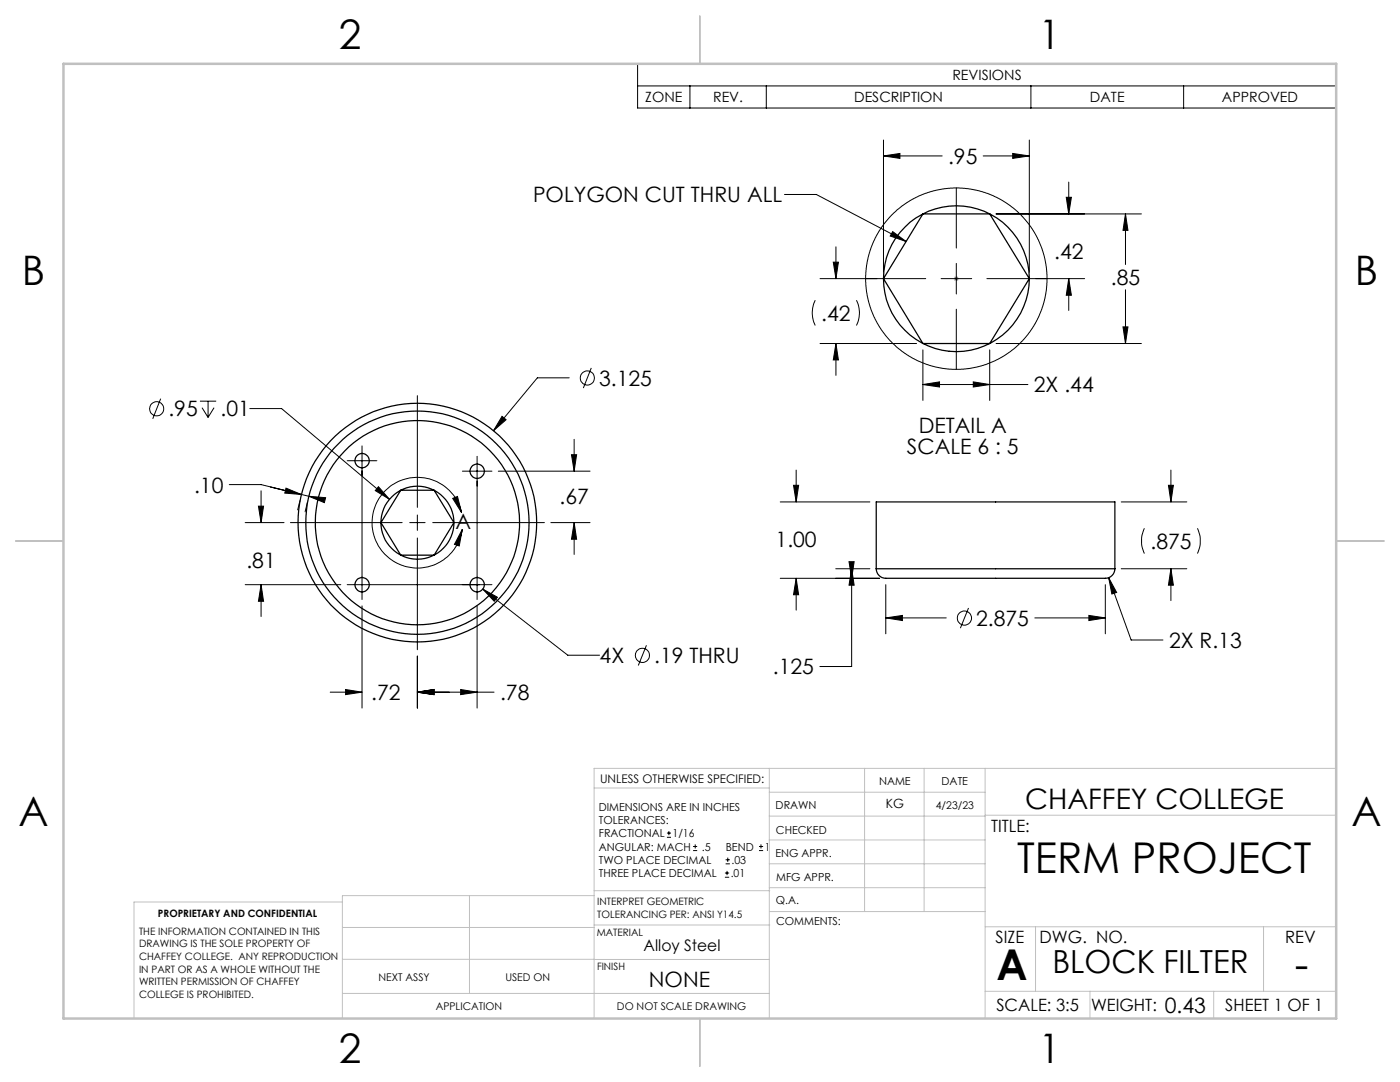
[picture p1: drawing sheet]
<svg xmlns="http://www.w3.org/2000/svg" width="279mm" height="216mm" viewBox="0 0 279 216" stroke-linecap="round" stroke-linejoin="round" font-family="sans-serif">
<g fill="none" stroke="#000" stroke-width=".25">
<path d="M184.2 42.7h13.3l7.9 12.9-7.9 12.9h-13.3l-7.9-12.9zM80 97.8h6.6l4 6.5-4 6.5h-6.6l-4-6.5zM174.9 113.5a2.11 2.11 0 0 0 2.7 1.9h42.2a2.11 2.11 0 0 0 2.7-1.9M174.9 113.5v-13.3h47.6v13.3M174.9 113.5h47.6"/>
<circle cx="190.9" cy="55.6" r="14.6"/>
<circle cx="72.3" cy="91.9" r="1.43"/>
<circle cx="95.2" cy="94" r="1.43"/>
<circle cx="72.3" cy="116.7" r="1.43"/>
<circle cx="83.3" cy="104.3" r="22.3"/>
<circle cx="83.3" cy="104.3" r="7.3"/>
<circle cx="83.3" cy="104.3" r="23.8"/>
<circle cx="83.3" cy="104.3" r="20.4"/>
<circle cx="95.2" cy="116.7" r="1.43"/>
</g>
<g fill="none" stroke="#000" stroke-width=".2">
<path d="M127.2 12.7h139.5v8.9h-139.5zM127.2 17.1h139.5M137.7 17.1v4.5M152.9 17.1v4.5M205.7 17.1v4.5M236.2 17.1v4.5M156.6 38.8h6.3l17.9 9.4M176.3 31.1l3.3-.5v1zM176.3 27.9v26.4M176.3 31.1h11.7M190.9 37.5v12M196.2 31.1h9.2"/>
<path d="M202.1 30.6l3.3 .5-3.3 .5zM205.4 27.9v26.4M212.8 39.4h1l-.5 3.3zM213.3 36.3v6.4M162.7 59.9a5.6 5.6 0 0 0 0 5M166.3 52.3h1l-.5 3.3zM166.8 49.2v6.4M170.9 59.9a5.6 5.6 0 0 1 0 5M178.2 46.2l2.6 2-3.1-1.1zM184.7 55.6h-21M187.8 55.6h6.1M190.9 52.6v6.1"/>
<path d="M197 55.6h19.5M198.8 42.7h29M213.3 55.6l.5 3.3h-1zM213.3 55.6v6.3M224.6 42.7l.5 3.3h-1zM224.6 42.7v10.1M224.6 57.8v10.7M32.1 79.6l-1.6 4M83.3 79v22.2M113.6 75.4h-6.4l-8.7 10.5M118 73.4l-1.6 4M163.7 68.5h19.2"/>
<path d="M166.8 68.5l.5 3.3h-1zM166.8 68.5v6.4M184.2 76.7l3.3-.5v1zM184.2 69.8v10.1M184.2 76.7h20.9M190.9 61.7v12M194.2 76.2l3.3 .5-3.3 .5zM197.5 69.8v10.1M198.8 68.5h29M224.1 65.2h1l-.5 3.3zM39.9 80h3.2M40.3 81.4l1.2 1.9"/>
<path d="M41.5 80v3.3M42.7 81.4l-1.2 1.9M45.8 96.7h6.3l9.5 2.3M49.8 81.5h6.4l21.5 18.1M52.1 97.9v6.4M54 97.2l6.1 1.5M57.1 97.4l3 1.3-3.3-.3zM59.9 99.9l-.5 1.8M61.6 99l3.4 .3-.3 1zM69.3 91.9h5.9M72.2 89v30.6M75.5 97.1l2.2 2.5-2.8-1.7z"/>
<path d="M90.3 99.4l1-.3 .8 3.2zM92.3 94h5.9M95.2 91.1v28.5M99.4 94h18.4M100.2 83.1l.8 .6-2.5 2.2zM114.1 90.7h1l-.5 3.3zM114.6 87.7v6.3M158.4 96.8h1l-.5 3.4zM158.9 93.8v6.4M233.2 96.8h1l-.5 3.4zM233.7 93.8v6.4M48.9 104.3h7.8"/>
<path d="M48.9 116.7h19.1M51.6 101h1l-.5 3.3zM52.1 116.7l.5 3.3h-1zM52.1 116.7v6.3M58 104.3h22.3M61.3 100.3l-.4 1.8M69.3 116.7h28.9M81.8 104.3h3M83.3 102.8v3M83.3 107.4v22.2M86.4 104.3h22.3M92.1 102.3a9 9 0 0 0-14.1-5.3 9 9 0 0 0 .6 15.1 9 9 0 0 0 13.7-6.4"/>
<path d="M92.3 105.7l-.6 3.2-1-.3zM96.3 117.5l3 1.7-.7 .8zM96.3 117.5l17 13.2h6.4M109.9 104.3h7.9M114.6 104.3l.5 3.3h-1zM114.6 104.3v6.3M155.7 115.4h19.8M155.7 100.2h17.9M158.9 115.4l.5 3.3h-1zM158.9 115.4v6.3M166.8 113.5h6.8M169.4 112.1h1.1l-.5 3.3z"/>
<path d="M170 113.5l.5 3.3h-1.1zM170 113.5v19.5h-6.4M176.8 116.7v9.8M220.6 116.7v9.8M221.3 115.3l1.5 2.9-.9 .3zM221.3 115.3l4.4 12.4h6.4M223.8 100.2h13.1M223.8 113.5h13.1M228.4 105.4a5.9 5.9 0 0 0 0 5.1M233.7 113.5l.5 3.3h-1zM233.7 113.5v6.3M239 105.4a5.9 5.9 0 0 1 0 5.1"/>
<path d="M65.9 138.1h6.3M69 137.6l3.2 .5-3.2 .5zM72.2 120.9v20.4M83.3 138.1l3.3-.5v1zM83.3 130.9v10.4M83.3 138.1h15.3M91.9 137.6l3.3 .5-3.3 .5zM95.2 120.9v20.4M129 128.8l-1.6 4M176.8 123.3l3.3-.5v1zM176.8 123.3h12M193.3 121.3l-1.6 4"/>
<path d="M206.5 123.3h14.1M217.3 122.8l3.3 .5-3.3 .5zM133.1 167.1h.8M133.1 166.2h.8M133.5 165.8v.9M138.3 169.7h.8M138.3 168.9h.8M138.7 168.5v.8M144.7 175h.8M144.7 174.2h.8M144.8 172.4h.9M144.8 171.6h.9"/>
<path d="M145.1 173.8v.8M145.2 171.1v.9M151.5 169.7h.8M151.5 168.9h.8M151.9 168.5v.8"/>
<circle cx="190.9" cy="55.6" r="18.1"/>
<circle cx="117.2" cy="75.4" r="1.41"/>
<circle cx="31.3" cy="81.6" r="1.4"/>
<circle cx="128.2" cy="130.8" r="1.41"/>
<circle cx="192.5" cy="123.3" r="1.41"/>
</g>
<path d="M190.4 55.6h.9M190.5 55.2l.7 .8M190.9 55.1v1M191.2 55.2l-.7 .8" fill="none" stroke="#808080" stroke-width=".2"/>
<g fill="none" stroke="#c0c0c0" stroke-width=".2">
<path d="M118.6 157.2h34.9M153.5 153.3v49.9M153.5 158.1h43.1M172.5 153.3v28.6M184.4 153.3v28.6M196.6 153.3v49.9M266.7 153.3h-148.1v49.9M68.3 180h-41.6v23.2M93.7 178.7v19.5M118.6 178.7h-50.3v24.5M118.6 177.7h35M153.5 167.6h43.1"/>
<path d="M153.5 162.8h43.1M153.5 172.4h43.1M153.5 177.1h43.1M196.6 162.7h70.1M68.3 198.2h85.2M68.3 191.4l85.2 .1M68.3 185.1h50.3M118.6 184.6h35M153.6 181.9h43M196.6 197.8h70.1M196.6 184.9h70.1M206.7 184.9v12.9"/>
<path d="M217.5 197.8v5.4M242.2 197.8v5.4M252.2 184.9v12.9"/>
</g>
<path d="M139.7 3.2v9.5M3.1 107.9h9.6M266.7 107.9h9.5M139.7 203.2v9.6" fill="none" stroke="#c0c0c0" stroke-width=".25"/>
<path d="M12.7 12.7h254v190.5h-254z" fill="none" stroke="#c0c0c0" stroke-width=".5"/>
<g fill="#000">
<path d="M100.2 83.1l-1.7 2.8 2.5-2.2zM57.1 97.4l3 1.3-3.3-.3zM61.6 99l3.4 .3-.3 1zM96.3 117.5l2.3 2.5 .7-.8zM83.3 138.1l3.3-.5v1zM69 137.6l3.2 .5-3.2 .5zM51.6 101h1l-.5 3.3zM52.1 116.7l.5 3.3h-1zM83.3 138.1l3.3-.5v1zM91.9 137.6l3.3 .5-3.3 .5zM114.6 104.3l.5 3.3h-1zM114.1 90.7h1l-.5 3.3zM75.5 97.1l-.6 .8 2.8 1.7zM158.9 115.4l.5 3.3h-1zM158.4 96.8h1l-.5 3.4zM176.8 123.3l3.3-.5v1zM217.3 122.8l3.3 .5-3.3 .5zM170 113.5l.5 3.3h-1.1zM169.4 112.1h1.1l-.5 3.3zM221.3 115.3l.6 3.2 .9-.3zM233.2 96.8h1l-.5 3.4zM233.7 113.5l.5 3.3h-1zM224.1 65.2h1l-.5 3.3zM224.6 42.7l.5 3.3h-1zM202.1 30.6l3.3 .5-3.3 .5zM176.3 31.1l3.3-.5v1zM212.8 39.4h1l-.5 3.3zM213.3 55.6l.5 3.3h-1zM166.8 68.5l.5 3.3h-1zM166.3 52.3h1l-.5 3.3zM194.2 76.2l3.3 .5-3.3 .5zM184.2 76.7l3.3-.5v1z"/>
<path d="M90.3 99.4l1-.3 .8 3.2zM92.3 105.7l-.6 3.2-1-.3zM178.2 46.2l2.6 2-3.1-1.1z"/>
</g>
<g font-size="8.5">
<text x="203" y="174.2">TERM PROJECT</text>
<text x="198.9" y="195.5">A</text>
<text x="258.4" y="195.4">-</text>
</g>
<g font-size="8.1">
<text x="67.6" y="9.7">2</text>
<text x="207.3" y="9.7">1</text>
<text x="4.4" y="57">B</text>
<text x="270.4" y="57">B</text>
<text x="3.7" y="164.9">A</text>
<text x="269.7" y="164.9">A</text>
<text x="67.6" y="212.2">2</text>
<text x="207.3" y="212.2">1</text>
</g>
<text font-size="6.3" x="210" y="194.1">BLOCK FILTER</text>
<text font-size="5.6" x="204.6" y="161.4">CHAFFEY COLLEGE</text>
<g font-size="4.2">
<text x="189.2" y="32.7">.95</text>
<text x="106.4" y="40.4">POLYGON CUT THRU ALL</text>
<text x="210.4" y="51.8">.42</text>
<text x="221.7" y="56.9">.85</text>
<text x="163.9" y="64">.42</text>
<text x="119.6" y="77">3.125</text>
<text x="33.6" y="83.1">.95</text>
<text x="44" y="83.1">.01</text>
<text x="206.3" y="78.3">2X .44</text>
<text x="183.4" y="86.5">DETAIL A</text>
<text x="181" y="90.6">SCALE 6 : 5</text>
<text x="38.7" y="98.3">.10</text>
<text x="111.7" y="100.7">.67</text>
<text x="90.9" y="105.5">A</text>
<text x="49.2" y="113.4">.81</text>
<text x="154.8" y="109.2">1.00</text>
<text x="229.6" y="109.5">.875</text>
<text x="194.8" y="124.9">2.875</text>
<text x="233.3" y="129.3">2X R.13</text>
<text x="119.7" y="132.3">4X</text>
<text x="130.6" y="132.3">.19 THRU</text>
<text x="154.2" y="134.6">.125</text>
<text x="74.1" y="139.7">.72</text>
<text x="99.8" y="139.7">.78</text>
<text x="129.5" y="196.9">NONE</text>
<text x="232.5" y="202.1">0.43</text>
</g>
<g font-size="3.4">
<text x="197.8" y="166">TITLE:</text>
<text x="198.7" y="188.1">SIZE</text>
<text x="207.5" y="188.1">DWG. NO.</text>
<text x="256.5" y="188.2">REV</text>
<text x="198.8" y="201.7">SCALE: 3:5</text>
<text x="217.7" y="201.8">WEIGHT:</text>
<text x="244.5" y="201.7">SHEET 1 OF 1</text>
</g>
<text font-size="3.2" x="128.5" y="189.8">Alloy Steel</text>
<g font-size="2.8">
<text x="190.1" y="16">REVISIONS</text>
<text x="128.8" y="20.4">ZONE</text>
<text x="142.3" y="20.4">REV.</text>
<text x="170.5" y="20.4">DESCRIPTION</text>
<text x="217.5" y="20.4">DATE</text>
<text x="243.9" y="20.4">APPROVED</text>
</g>
<text font-size="2.5" x="176.8" y="161.3">KG</text>
<text font-size="2.4" x="119.8" y="156.2">UNLESS OTHERWISE SPECIFIED:</text>
<g font-size="2.2">
<text x="119.5" y="161.8">DIMENSIONS ARE IN INCHES</text>
<text x="154.8" y="161.4">DRAWN</text>
<text x="175.4" y="156.6">NAME</text>
<text x="187.9" y="156.7">DATE</text>
<text x="119.5" y="164.4">TOLERANCES:</text>
<text x="119.5" y="167.1">FRACTIONAL</text>
<text x="134.2" y="167.1">1/16</text>
<text x="154.9" y="166.3">CHECKED</text>
<text x="119.5" y="172.4">TWO PLACE DECIMAL</text>
<text x="119.5" y="169.7">ANGULAR: MACH</text>
<text x="140.1" y="169.7">.5</text>
<text x="144.8" y="169.7">BEND</text>
<text x="146" y="172.4">.03</text>
<text x="152.6" y="169.7">1</text>
<text x="154.8" y="171">ENG APPR.</text>
<text x="119.5" y="175">THREE PLACE DECIMAL</text>
<text x="145.8" y="175">.01</text>
<text x="154.9" y="175.7">MFG APPR.</text>
<text x="154.9" y="180.4">Q.A.</text>
<text x="154.9" y="184.6">COMMENTS:</text>
</g>
<g font-size="2.1">
<text x="186.8" y="161.4">4/23/23</text>
<text x="75.5" y="195.7">NEXT ASSY</text>
<text x="100.9" y="195.7">USED ON</text>
<text x="86.9" y="201.5">APPLICATION</text>
<text x="123.1" y="201.6">DO NOT SCALE DRAWING</text>
</g>
<g font-size="2">
<text x="31.5" y="182.9">PROPRIETARY AND CONFIDENTIAL</text>
<text x="119.2" y="180.6">INTERPRET GEOMETRIC</text>
<text x="119.2" y="183.1">TOLERANCING PER: ANSI Y14.5</text>
<text x="27.8" y="186.5">THE INFORMATION CONTAINED IN THIS</text>
<text x="27.8" y="189">DRAWING IS THE SOLE PROPERTY OF</text>
<text x="27.8" y="191.6">CHAFFEY COLLEGE. ANY REPRODUCTION</text>
<text x="119.1" y="186.7">MATERIAL</text>
<text x="27.8" y="194.1">IN PART OR AS A WHOLE WITHOUT THE</text>
<text x="27.8" y="196.6">WRITTEN PERMISSION OF CHAFFEY</text>
<text x="119.1" y="193.5">FINISH</text>
<text x="27.8" y="199.1">COLLEGE IS PROHIBITED.</text>
</g>
</svg>
